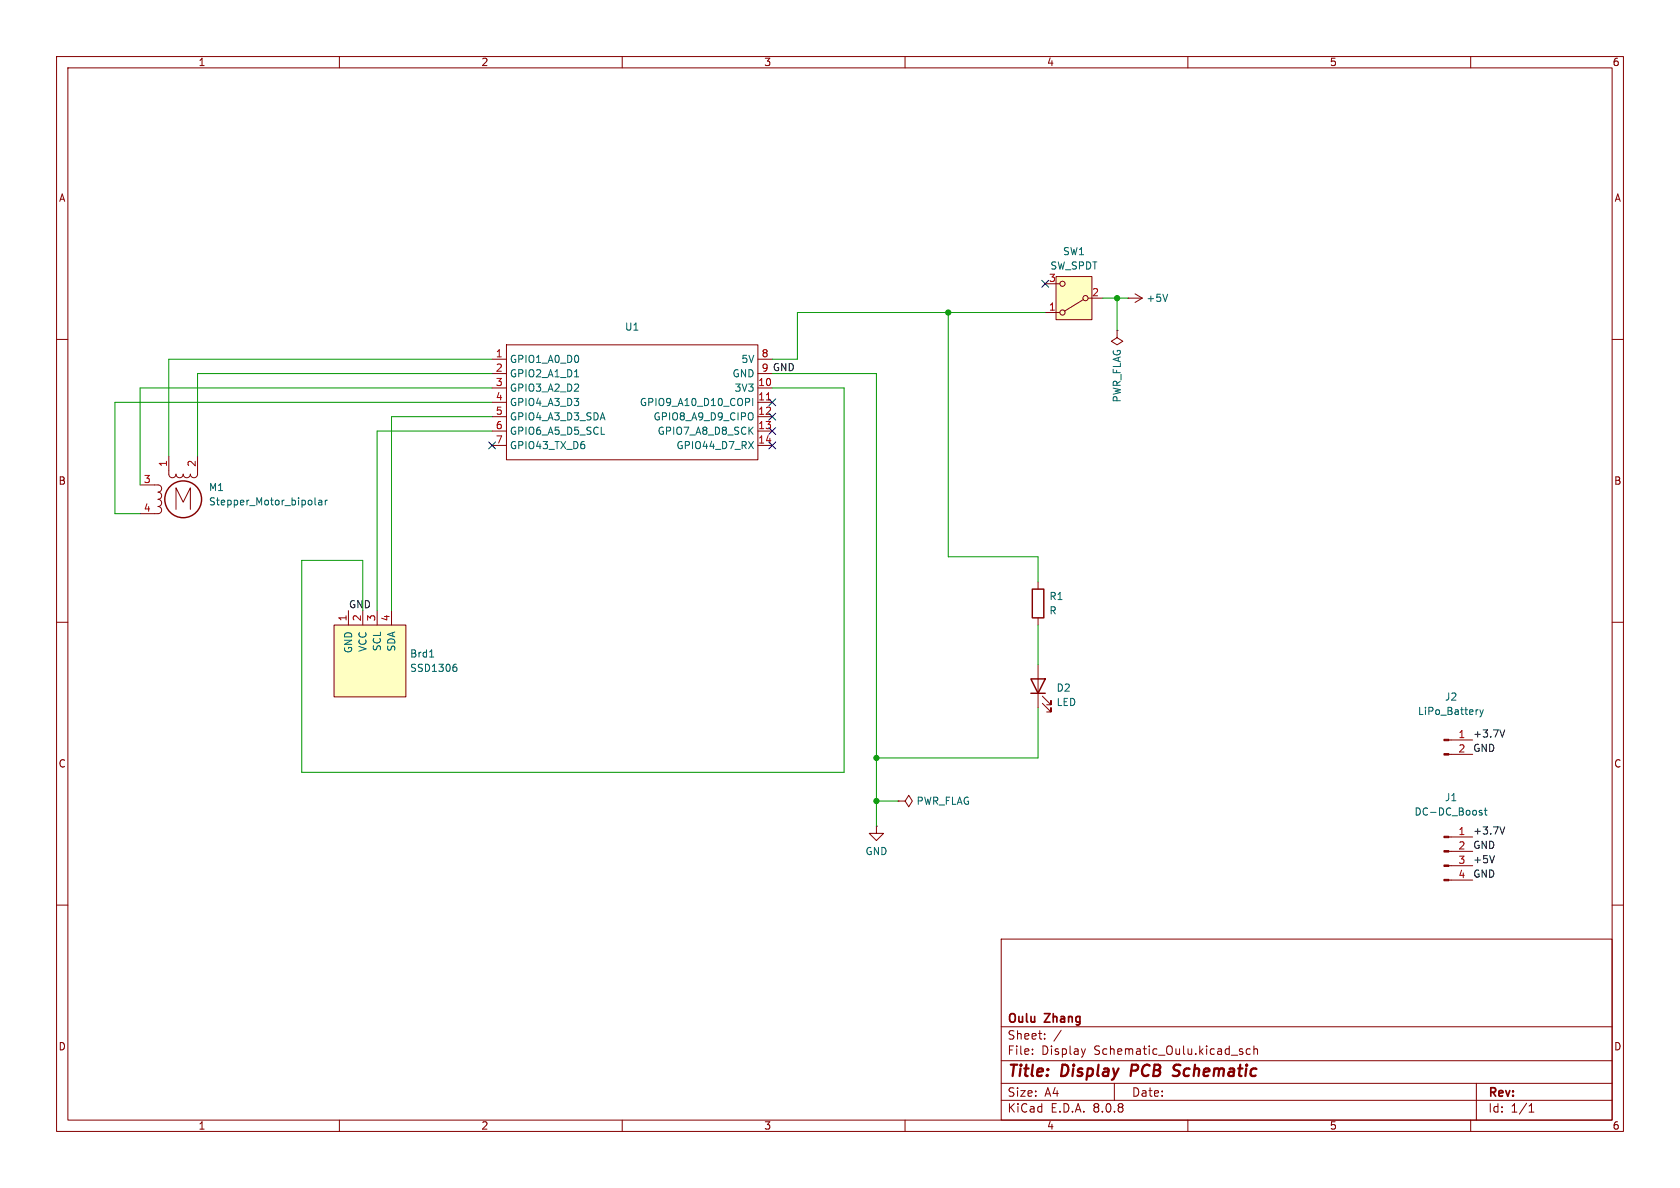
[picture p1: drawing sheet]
<svg xmlns="http://www.w3.org/2000/svg" width="297mm" height="210mm" viewBox="0 0 297 210" stroke-linecap="round" stroke-linejoin="round" font-family="sans-serif">
<g fill="none" stroke="#840000" stroke-width=".18">
<path d="M10 10h277v190h-277zM12 12h273v186h-273zM60 10v2M110 10v2M160 10v2M210 10v2M260 10v2M197.5 58.4v1.3l1 .6-1 .7-1-.7 1-.6M197.5 58.4h.1M10 60h2M285 60h2M10 110h2"/>
<path d="M285 110h2M10 160h2M177 166h108v32h-108zM285 160h2M60 198v2M110 198v2M160 198v2M177 194.5h108M177 191.5h108M177 187.5h108M177 181.5h108M182.5 186.3v.1"/>
<path d="M182.5 185.5v.1M184.7 183.6v.1M184.7 182.8v.1M187.6 182.1l-1.3 2M191.9 185.4l-.4 1M197 191.5v3M210 198v2M219.2 185.8l.5 .2v.1v.2l-.5 .1M219.2 185.5h.5M221 185.5l-.4-.1-.3 .3v.4l.2 .2h.5M221.7 185.5l.2-.1 .3 .1 .1 .9M221.7 184.9v1.5"/>
<path d="M260 198v2M261 191.5v6.5M270.3 196.6h.9M270.3 195.5l.4-.4v1.5"/>
</g>
<path d="M200.1 188.2l-.2 2M207.6 189.1l.8 .3M208.4 190l-.3 .2h-.5M208.4 188.2h-.5l-.3 .2" fill="none" stroke="#840000" stroke-width=".4"/>
<path d="M186.7 48.9h6.3v7.6h-6.3z" fill="#ffffc2"/>
<g fill="none" stroke="#840000" stroke-width=".18">
<path d="M184.8 55.2h2.5M184.8 50.2h2.5M186.7 48.9h6.3v7.6h-6.3zM191.5 53l-3.3 2M192.4 52.7h2.5M199.4 52.7h.1M199.4 52.7h2.5M200.7 51.9l1.2 .8M201.9 52.7l-1.2 .8M87 63.5h2.5M87 68.6h2.5M87 71.1h2.5"/>
<path d="M87 73.7h2.5M87 76.2h2.5M87 78.7h2.5M87 66h2.5M89.5 61h44.5v20.3h-44.5zM134 63.5h2.5M134 68.6h2.5M134 71.1h2.5M134 73.7h2.5M134 76.2h2.5M134 78.7h2.5M134 66h2.5"/>
<path d="M183.5 102.9v1.2M183.5 109.2v1.3M183.5 117.5v7.6M184.3 124.3l1.5 1.6v-.8v.8h-.8M184.3 123.1l1.5 1.5v-.8v.8h-.8M256.1 133.4h4.2M256.1 130.8h4.2M154.9 146.1v1.2h1.3l-1.3 1.3-1.2-1.3h1.2M154.9 146.1h.1M158.7 141.6h1.3l.7-1 .6 1-.6 1-.7-1M158.7 141.6h.1M256.1 155.6h4.2"/>
<path d="M256.1 153h4.2M256.1 150.5h4.2M256.1 148h4.2"/>
<circle cx="187.8" cy="55.2" r=".46"/>
<circle cx="187.8" cy="50.2" r=".46"/>
<circle cx="191.9" cy="52.7" r=".46"/>
</g>
<g fill="#840000" stroke="#840000" stroke-width=".18">
<path d="M255.3 155.4h.8v.3h-.8z"/>
<path d="M255.3 152.9h.8v.3h-.8z"/>
<path d="M255.3 150.4h.8v.2h-.8z"/>
<path d="M255.3 147.8h.8v.3h-.8z"/>
<path d="M255.3 133.2h.8v.3h-.8z"/>
<path d="M255.3 130.7h.8v.2h-.8z"/>
</g>
<g fill="none" stroke="#006464" stroke-width=".18">
<path d="M206.4 52l-.4 1.3M101.6 66.6h.7M106.3 76.8h.6M132.3 78l.9 1.3M133.1 70.4v1.3M133.1 73.2v.9M133.2 78l-.9 1.3M261.2 125.5h.1M261.6 125.5l.3 .8M261.9 126.3l-.3 .4M262.2 125.5l-.3 .8M261.7 143.7h.3v.2l-.1 .2h-.3"/>
<path d="M261.7 143.2l.3 .1M262.4 143.2h.5M262.6 142.8v1.1l.3 .2"/>
</g>
<path d="M135.5 70.7h.7" fill="none" stroke="#a90000" stroke-width=".18"/>
<path d="M182.5 104.1h2v5.1h-2zM182.2 120h2.6l-1.3 2.6zM182.2 122.6h2.6" fill="none" stroke="#840000" stroke-width=".25"/>
<path d="M59.1 110.5h12.7v12.7h-12.7z" fill="#ffffc2"/>
<path d="M24.8 85.7h3.1a.63 .63 0 0 1 .7 .7 .63 .63 0 0 1-.7 .6 .63 .63 0 0 1 .7 .6 .63 .63 0 0 1-.7 .7 .63 .63 0 0 1 .7 .6 .63 .63 0 0 1-.7 .6 .63 .63 0 0 1 .7 .7 .63 .63 0 0 1-.7 .6h-3.1M29.8 80.6v3.2a.64 .64 0 0 0 .7 .7 .64 .64 0 0 0 .6-.7 .64 .64 0 0 0 .6 .7 .64 .64 0 0 0 .7-.7 .64 .64 0 0 0 .6 .7 .64 .64 0 0 0 .7-.7 .64 .64 0 0 0 .6 .7 .64 .64 0 0 0 .6-.7v-3.2M31.1 90v-3.8l1.3 2.6 1.3-2.6v3.8M59.1 110.5h12.7v12.7h-12.7zM61.6 108v2.5M64.1 108v2.5M66.7 108v2.5M69.2 108v2.5" fill="none" stroke="#840000" stroke-width=".18"/>
<path d="M55.7 88v1.1l.2 .2M56.4 88.5h.4l.1 .8M56.9 88.7l-.4 .1-.2 .2 .2 .3 .4-.1M57.5 88.4v.9M57.9 88.4l-.4 .3M75.9 116.1h.8M80.3 117.9h.2l.3 .2-.1 .5-.4 .1M80.4 117.4h.3" fill="none" stroke="#006464" stroke-width=".18"/>
<circle cx="32.4" cy="88.3" r="3.3" fill="none" stroke="#840000" stroke-width=".25"/>
<path d="M266 129l-.4 1.3M264.2 151.3l-.4 1.2M266 146.2l-.4 1.2" fill="none" stroke="#0f0f0f" stroke-width=".18"/>
<g fill="none" stroke="#009600" stroke-width=".18">
<path d="M167.6 55.2v43.2h15.9v4.5M184.8 55.2h-43.8v8.3h-4.5M194.9 52.7h4.5M197.5 52.7v5.7M87 68.6h-62.2v17.1M87 76.2h-20.3v31.8M87 71.1h-66.7v19.7h4.5M87 63.5h-57.2v17.1M87 66h-52.1v14.6M87 73.7h-17.8v34.3M136.5 68.6h12.7v67.9h-95.9v-37.4h10.8v8.9M136.5 66h18.4v80.1"/>
<path d="M183.5 110.5v7M183.5 125.1v8.9h-28.6M154.9 141.6h3.8"/>
</g>
<path d="M184.2 49.6l1.2 1.2M185.4 49.6l-1.2 1.2M86.4 78.1l1.2 1.2M87.6 78.1l-1.2 1.2M135.9 75.6l1.2 1.2M135.9 78.1l1.2 1.2M135.9 70.5l1.2 1.2M135.9 73.1l1.2 1.2M137.1 75.6l-1.2 1.2M137.1 78.1l-1.2 1.2M137.1 70.5l-1.2 1.2M137.1 73.1l-1.2 1.2" fill="none" stroke="#000084" stroke-width=".18"/>
<g fill="#009600" stroke="#009600" stroke-width=".18">
<circle cx="154.9" cy="134" r=".46"/>
<circle cx="154.9" cy="141.6" r=".46"/>
<circle cx="167.6" cy="55.2" r=".46"/>
<circle cx="197.5" cy="52.7" r=".46"/>
</g>
<g font-size="2.8" fill="#840000">
<text x="178" y="190.9">Title:</text>
<text x="187.7" y="190.9">Display</text>
<text x="200.7" y="190.9">PCB</text>
<text x="209.1" y="190.9">Schematic</text>
</g>
<g font-size="2.1" fill="#840000">
<text x="178" y="184">Sheet:</text>
<text x="178" y="181.2">Oulu</text>
<text x="184.8" y="181.2">Zhang</text>
<text x="178" y="186.7">File:</text>
<text x="184.1" y="186.7">Display</text>
<text x="193.5" y="186.7">Schematic_Oulu.kicad_sch</text>
<text x="178" y="196.9">KiCad</text>
<text x="178" y="194.1">Size:</text>
<text x="184.7" y="194.1">A4</text>
<text x="185.7" y="196.9">E.D.A.</text>
<text x="193.3" y="196.9">8.0.8</text>
<text x="200" y="194.1">Date:</text>
<text x="263" y="194.3">Rev:</text>
<text x="263" y="196.9">Id:</text>
<text x="267.1" y="196.9">1/1</text>
</g>
<g font-size="1.8" fill="#840000">
<text x="35" y="11.9">1</text>
<text x="85" y="11.9">2</text>
<text x="135" y="11.9">3</text>
<text x="185" y="11.9">4</text>
<text x="235" y="11.9">5</text>
<text x="285" y="11.9">6</text>
<text x="10.3" y="35.9">A</text>
<text x="285.3" y="35.9">A</text>
<text x="10.3" y="85.9">B</text>
<text x="285.3" y="85.9">B</text>
<text x="10.3" y="135.9">C</text>
<text x="285.3" y="135.9">C</text>
<text x="10.3" y="185.9">D</text>
<text x="285.3" y="185.9">D</text>
<text x="35" y="199.9">1</text>
<text x="85" y="199.9">2</text>
<text x="135" y="199.9">3</text>
<text x="185" y="199.9">4</text>
<text x="235" y="199.9">5</text>
<text x="285" y="199.9">6</text>
</g>
<g font-size="1.8" fill="#006464">
<text x="185.6" y="47.9">SW_SPDT</text>
<text x="187.8" y="45.3">SW1</text>
<text x="202.6" y="53.6">+5V</text>
<text x="110.4" y="58.6">U1</text>
<text x="90" y="64.4">GPIO1_A0_D0</text>
<text x="131" y="64.4">5V</text>
<text x="90" y="66.9">GPIO2_A1_D1</text>
<text x="90" y="69.4">GPIO3_A2_D2</text>
<text x="90" y="72">GPIO4_A3_D3</text>
<text x="113" y="72">GPIO9_A10_D10_COPI</text>
<text x="129.4" y="66.9">GND</text>
<text x="129.8" y="69.4">3V3</text>
<text x="198.3" y="71.2" transform="rotate(-90 198.3 71.2)">PWR_FLAG</text>
<text x="90" y="74.5">GPIO4_A3_D3_SDA</text>
<text x="90" y="77.1">GPIO6_A5_D5_SCL</text>
<text x="115.4" y="74.5">GPIO8_A9_D9_CIPO</text>
<text x="116.2" y="77.1">GPIO7_A8_D8_SCK</text>
<text x="90" y="79.6">GPIO43_TX_D6</text>
<text x="119.5" y="79.6">GPIO44_D7_RX</text>
<text x="36.8" y="87">M1</text>
<text x="36.8" y="89.5">Stepper_Motor_bipolar</text>
<text x="185.4" y="106.3">R1</text>
<text x="185.4" y="108.8">R</text>
<text x="62.5" y="115.6" transform="rotate(-90 62.5 115.6)">GND</text>
<text x="65" y="115.3" transform="rotate(-90 65 115.3)">VCC</text>
<text x="67.5" y="115.2" transform="rotate(-90 67.5 115.2)">SCL</text>
<text x="70.1" y="115.3" transform="rotate(-90 70.1 115.3)">SDA</text>
<text x="72.4" y="116.4">Brd1</text>
<text x="72.4" y="119">SSD1306</text>
<text x="186.7" y="122.5">D2</text>
<text x="186.7" y="125">LED</text>
<text x="255.3" y="124.1">J2</text>
<text x="250.6" y="126.6">LiPo_Battery</text>
<text x="161.9" y="142.5">PWR_FLAG</text>
<text x="255.3" y="141.8">J1</text>
<text x="250" y="144.4">DC-DC_Boost</text>
<text x="152.9" y="151.4">GND</text>
</g>
<g font-size="1.8" fill="#a90000">
<text x="185.3" y="49.9">3</text>
<text x="193" y="52.5">2</text>
<text x="185.3" y="55">1</text>
<text x="87.6" y="63.2">1</text>
<text x="87.6" y="65.8">2</text>
<text x="134.5" y="63.2">8</text>
<text x="87.6" y="68.3">3</text>
<text x="87.6" y="70.9">4</text>
<text x="133.9" y="68.3">10</text>
<text x="133.9" y="70.9">11</text>
<text x="87.6" y="73.4">5</text>
<text x="87.6" y="75.9">6</text>
<text x="133.9" y="73.4">12</text>
<text x="133.9" y="75.9">13</text>
<text x="29.6" y="82.6" transform="rotate(-90 29.6 82.6)">1</text>
<text x="34.7" y="82.6" transform="rotate(-90 34.7 82.6)">2</text>
<text x="87.6" y="78.5">7</text>
<text x="133.9" y="78.5">14</text>
<text x="25.3" y="85.5">3</text>
<text x="25.3" y="90.6">4</text>
<text x="61.3" y="109.9" transform="rotate(-90 61.3 109.9)">1</text>
<text x="63.9" y="109.9" transform="rotate(-90 63.9 109.9)">2</text>
<text x="66.4" y="109.9" transform="rotate(-90 66.4 109.9)">3</text>
<text x="69" y="109.9" transform="rotate(-90 69 109.9)">4</text>
<text x="257.7" y="130.6">1</text>
<text x="257.7" y="133.1">2</text>
<text x="257.7" y="147.7">1</text>
<text x="257.7" y="150.2">2</text>
<text x="257.7" y="152.8">3</text>
<text x="257.7" y="155.3">4</text>
</g>
<g font-size="1.8" fill="#0f0f0f">
<text x="134.5" y="65.8">9 GND</text>
<text x="61.6" y="107.6">GND</text>
<text x="260.3" y="130.5">+3.7V</text>
<text x="260.3" y="133">GND</text>
<text x="260.3" y="147.6">+3.7V</text>
<text x="260.3" y="150.1">GND</text>
<text x="260.3" y="152.7">+5V</text>
<text x="260.3" y="155.2">GND</text>
</g>
</svg>
